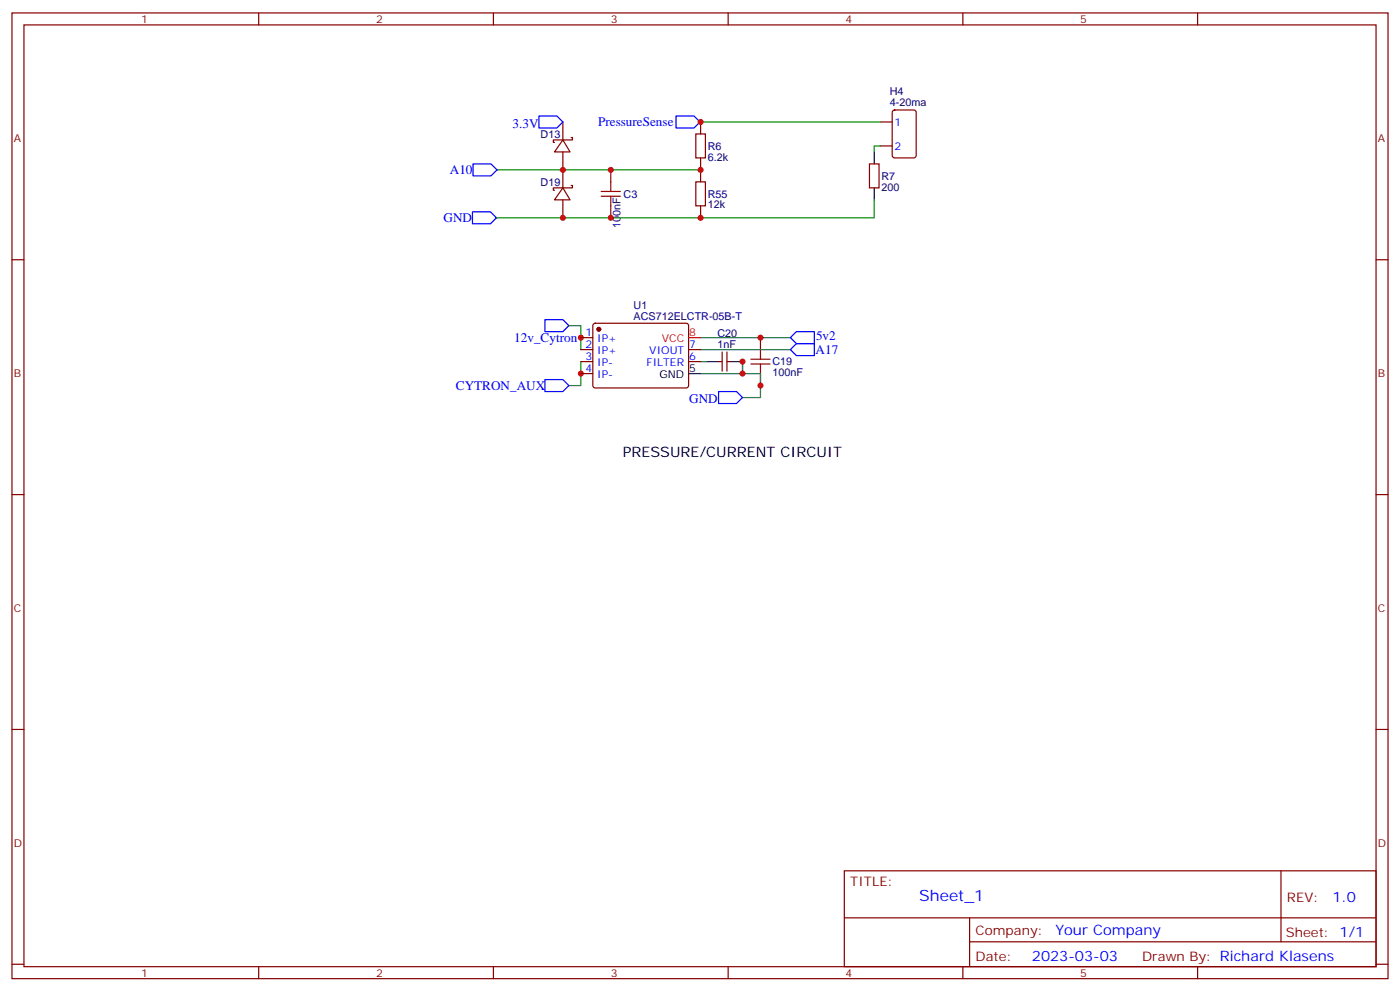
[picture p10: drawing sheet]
<svg xmlns="http://www.w3.org/2000/svg" width="412mm" height="292mm" viewBox="0 0 412 292" stroke-linecap="round" stroke-linejoin="round" font-family="sans-serif">
<g fill="none" stroke="#870000" stroke-width=".35">
<path d="M3.5 3.8h405.4v284.3h-405.4zM7.1 7.3h398.2v277.3h-398.2zM76.2 3.8v3.5M145.3 3.8v3.5M214.5 3.8v3.5M283.6 3.8v3.5M352.8 3.8v3.5M165.8 35.9v5.3M205 39.4h2.8v7.1h-2.8zM206.4 35.9v3.5M259.3 35.9h3.5M263.1 32.6l.4-.2h5.7l.6 .4 .1 13-.5 .6-5.9 .1-.6-.5-.1-12.9z"/>
<path d="M165.8 55.3l2.1 3.5h-4.6zM165.8 41.2l2.1 3.5h-4.6zM165.8 55.3h-2.8v.7h.3M165.8 41.2h-2.8v.7h.3M165.8 44.7v10.6M165.8 58.8v5.3M168.3 54.6h.3v.7h-2.8M168.3 40.5h.3v.7h-2.8M179.9 50v3.6M205 53.6h2.8v7h-2.8zM206.4 46.5v7.1M256.1 48.3h2.8v7h-2.8z"/>
<path d="M259.3 43h3.5M3.5 76.5h3.6M179.9 60.6v3.5M206.4 60.6v3.5M405.3 76.5h3.6M224 99.4v3.5M211.7 106.5h1M212.7 103.6v5.7M214.1 103.6v5.7M214.1 106.5h1.1M224 110v3.5M3.5 145.6h3.6"/>
<path d="M405.3 145.6h3.6M3.5 214.8h3.6M405.3 214.8h3.6M248.7 256.4h156.6v28.2h-156.6zM377.3 256.4v20.9M248.7 270.2h156.5M285.6 277.3h119.6M285.6 270.2v14.2M3.5 283.9h3.6M76.2 284.6v3.5M145.3 284.6v3.5M214.5 284.6v3.5"/>
<path d="M283.6 284.6v3.5M352.8 284.6v3.5M405.3 283.9h3.6"/>
</g>
<path d="M206.4 35.9h52.9M146.4 50h60M257.5 58.8v5.3h-111.1M259.3 43h-1.8v1.7M167.6 95.9h3.5v7M206.4 99.4h26.4M171.1 106.5v7h-3.5M206.4 110h17.6v7.1h-5.3M206.4 102.9h26.4M206.4 106.5h1.7M218.7 106.5v3.5" fill="none" stroke="#008700" stroke-width=".35"/>
<path d="M257.5 44.7v3.6M257.5 55.3v3.5M208.1 106.5h3.6M215.2 106.5h3.5" fill="none" stroke="#000" stroke-width=".35"/>
<path d="M177.1 57.8h5.6M177.1 56.4h5.6M179.9 53.6v2.8M179.9 57.8v2.8M221.2 107.2h5.6M221.2 105.8h5.6M224 102.9v2.9M224 107.2v2.8" fill="none" stroke="#a10000" stroke-width=".35"/>
<path d="M158.7 34.1h5.3l1.8 1.8-1.8 1.8h-5.3zM199.1 34.1h5.3l1.8 1.8-1.8 1.8h-5.3zM139.3 48.3h5.3l1.8 1.7-1.8 1.8h-5.3zM139.2 62.4h5.3l1.7 1.7-1.7 1.8h-5.3zM160.5 94.1h5.3l1.8 1.8-1.8 1.7h-5.3zM232.8 99.4l1.8-1.8h5.3v3.6h-5.3zM160.5 111.8h5.3l1.8 1.7-1.8 1.8h-5.3zM211.7 115.3h5.3l1.7 1.8-1.7 1.7h-5.3zM232.8 102.9l1.8-1.7h5.3v3.5h-5.3z" fill="none" stroke="#00f" stroke-width=".35"/>
<g fill="#c00">
<circle cx="224" cy="113.5" r=".88"/>
<circle cx="218.7" cy="110" r=".88"/>
<circle cx="218.7" cy="106.5" r=".88"/>
<circle cx="224" cy="99.4" r=".88"/>
<circle cx="179.9" cy="50" r=".88"/>
<circle cx="179.9" cy="64.1" r=".88"/>
<circle cx="165.8" cy="50" r=".88"/>
<circle cx="165.8" cy="64.1" r=".88"/>
<circle cx="206.4" cy="35.9" r=".88"/>
<circle cx="206.4" cy="50" r=".88"/>
<circle cx="206.4" cy="64.1" r=".88"/>
<circle cx="171.1" cy="99.4" r=".88"/>
<circle cx="171.1" cy="110" r=".88"/>
</g>
<circle cx="176.4" cy="96.9" r=".53" fill="#870000" stroke="#870000" stroke-width=".35"/>
<path d="M171.1 99.4h3.5M174.9 95.4l.4-.2h27.1l.4 .7v17.9l-.7 .4h-27l-.5-.7v-17.6zM171.1 102.9h3.5M171.1 106.5h3.5M171.1 110h3.5M202.8 102.9h3.6M202.8 106.5h3.6" fill="none" stroke="#870000" stroke-width=".35"/>
<path d="M202.8 110h3.6" fill="none" stroke="#000" stroke-width=".35"/>
<path d="M202.8 99.4h3.6" fill="none" stroke="#f00" stroke-width=".35"/>
<text font-size="4.6" fill="#00f" x="270.8" y="265.4">Sheet_1</text>
<text font-size="4.2" x="183.4" y="134.7">PRESSURE/CURRENT CIRCUIT</text>
<g font-size="4.2" fill="#00f">
<text x="392.5" y="265.7">1.0</text>
<text x="310.9" y="275.2">Your Company</text>
<text x="304" y="283">2023-03-03</text>
</g>
<g font-size="3.9" fill="#00f">
<text x="151" y="37.7">3.3V</text>
<text x="176.2" y="37.1">PressureSense</text>
<text x="132.5" y="51.2">A10</text>
<text x="130.7" y="65.4">GND</text>
<text x="151.5" y="100.7">12v_Cytron</text>
<text x="240.4" y="100.1">5v2</text>
<text x="240.2" y="104.2">A17</text>
<text x="134.3" y="114.7">CYTRON_AUX</text>
<text x="203" y="118.8">GND</text>
</g>
<g font-size="3.9" fill="#800">
<text x="250.5" y="261">TITLE:</text>
<text x="379.1" y="265.7">REV:</text>
<text x="287.4" y="275.2">Company:</text>
<text x="378.7" y="275.8">Sheet: 1/1</text>
<text x="287.4" y="282.9">Date:</text>
<text x="336.4" y="282.9">Drawn By: Richard Klasens</text>
</g>
<g font-size="3.2" fill="#800">
<text x="41.6" y="6.8">1</text>
<text x="110.8" y="6.8">2</text>
<text x="179.9" y="6.8">3</text>
<text x="249.1" y="6.8">4</text>
<text x="318.2" y="6.8">5</text>
<text x="4.1" y="41.9">A</text>
<text x="405.9" y="41.9">A</text>
<text x="4.1" y="111.1">B</text>
<text x="405.9" y="111.1">B</text>
<text x="4.1" y="180.2">C</text>
<text x="405.9" y="180.2">C</text>
<text x="4.1" y="249.3">D</text>
<text x="405.9" y="249.3">D</text>
<text x="41.6" y="287.6">1</text>
<text x="110.8" y="287.6">2</text>
<text x="179.9" y="287.6">3</text>
<text x="249.1" y="287.6">4</text>
<text x="318.2" y="287.6">5</text>
</g>
<g font-size="3.2" fill="#000080">
<text x="262.1" y="28.1">H4</text>
<text x="262.1" y="31.3">4-20ma</text>
<text x="159.3" y="40.6">D13</text>
<text x="208.5" y="47.3">6.2k</text>
<text x="208.5" y="44.1">R6</text>
<text x="259.6" y="52.9">R7</text>
<text x="159.3" y="54.7">D19</text>
<text x="183.7" y="58.2">C3</text>
<text x="208.5" y="58.2">R55</text>
<text x="259.6" y="56.1">200</text>
<text x="208.5" y="61.4">12k</text>
<text x="182.8" y="67" transform="rotate(-90 182.8 67)">100nF</text>
<text x="186.6" y="94.1">ACS712ELCTR-05B-T</text>
<text x="186.6" y="90.9">U1</text>
<text x="211.3" y="99.4">C20</text>
<text x="211.3" y="102.6">1nF</text>
<text x="227.5" y="107.6">C19</text>
<text x="227.5" y="110.8">100nF</text>
</g>
<g font-size="3.2" fill="#00f">
<text x="263.5" y="37">1</text>
<text x="263.5" y="44">2</text>
<text x="172.4" y="99.1">1</text>
<text x="175.9" y="100.8">IP+</text>
<text x="172.4" y="102.6">2</text>
<text x="172.4" y="106.1">3</text>
<text x="175.9" y="104.4">IP+</text>
<text x="175.9" y="107.9">IP-</text>
<text x="190.5" y="107.9">FILTER</text>
<text x="191.3" y="104.4">VIOUT</text>
<text x="203" y="106.1">6</text>
<text x="203" y="102.6">7</text>
<text x="172.4" y="109.6">4</text>
<text x="175.9" y="111.4">IP-</text>
</g>
<g font-size="3.2" fill="#f00">
<text x="194.9" y="100.8">VCC</text>
<text x="203" y="99.1">8</text>
</g>
<g font-size="3.2">
<text x="194.3" y="111.4">GND</text>
<text x="203" y="109.6">5</text>
</g>
</svg>
